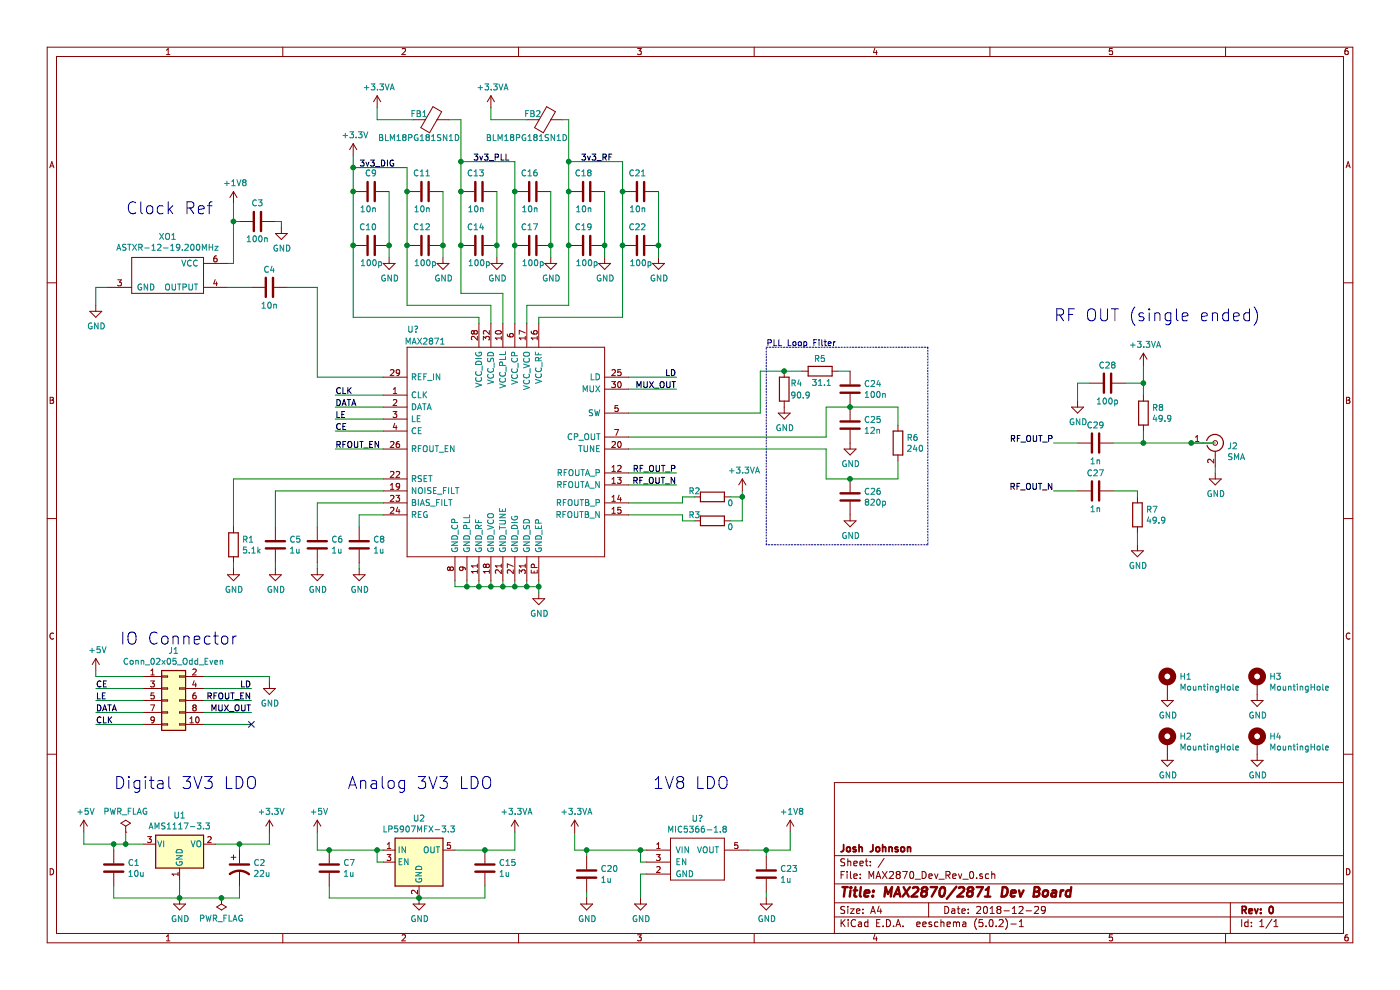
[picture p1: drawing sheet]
EESchema Schematic File Version 4
LIBS:MAX2870_Dev_Rev_0-cache
EELAYER 26 0
EELAYER END
$Descr A4 11693 8268
encoding utf-8
Sheet 1 1
Title "MAX2870/2871 Dev Board"
Date "2018-12-29"
Rev "0"
Comp "Josh Johnson"
Comment1 ""
Comment2 ""
Comment3 ""
Comment4 ""
$EndDescr
$Comp
L Device:C C1
U 1 1
P 950 7250
F 0 "C1" H 1065 7296 50  0000 L CNN
F 1 "10u" H 1065 7205 50  0000 L CNN
F 2 "Capacitor_SMD:C_0805_2012Metric" H 988 7100 50  0001 C CNN
F 3 "~" H 950 7250 50  0001 C CNN
	1    950  7250
	1    0    0    -1  
$EndComp
$Comp
L Device:CP1 C2
U 1 1
P 2000 7250
F 0 "C2" H 2115 7296 50  0000 L CNN
F 1 "22u" H 2115 7205 50  0000 L CNN
F 2 "Capacitor_Tantalum_SMD:CP_EIA-3216-18_Kemet-A" H 2000 7250 50  0001 C CNN
F 3 "~" H 2000 7250 50  0001 C CNN
	1    2000 7250
	1    0    0    -1  
$EndComp
Wire Wire Line
	950  7400 950  7500
Wire Wire Line
	950  7500 1500 7500
Wire Wire Line
	2000 7500 2000 7400
Wire Wire Line
	1500 7350 1500 7500
Connection ~ 1500 7500
Wire Wire Line
	1500 7500 1850 7500
$Comp
L power:GND #PWR0101
U 1 1
P 1500 7500
F 0 "#PWR0101" H 1500 7250 50  0001 C CNN
F 1 "GND" H 1505 7327 50  0000 C CNN
F 2 "" H 1500 7500 50  0001 C CNN
F 3 "" H 1500 7500 50  0001 C CNN
	1    1500 7500
	1    0    0    -1  
$EndComp
Wire Wire Line
	1200 7050 1050 7050
Wire Wire Line
	950  7050 950  7100
Wire Wire Line
	950  7050 700  7050
Wire Wire Line
	700  7050 700  6950
Connection ~ 950  7050
Wire Wire Line
	1800 7050 2000 7050
Wire Wire Line
	2000 7050 2000 7100
Wire Wire Line
	2000 7050 2250 7050
Wire Wire Line
	2250 7050 2250 6950
Connection ~ 2000 7050
$Comp
L power:+5V #PWR0102
U 1 1
P 700 6950
F 0 "#PWR0102" H 700 6800 50  0001 C CNN
F 1 "+5V" H 715 7123 50  0000 C CNN
F 2 "" H 700 6950 50  0001 C CNN
F 3 "" H 700 6950 50  0001 C CNN
	1    700  6950
	1    0    0    -1  
$EndComp
$Comp
L power:PWR_FLAG #FLG0101
U 1 1
P 1050 6950
F 0 "#FLG0101" H 1050 7025 50  0001 C CNN
F 1 "PWR_FLAG" H 1050 7124 50  0000 C CNN
F 2 "" H 1050 6950 50  0001 C CNN
F 3 "~" H 1050 6950 50  0001 C CNN
	1    1050 6950
	1    0    0    -1  
$EndComp
Wire Wire Line
	1050 6950 1050 7050
Connection ~ 1050 7050
Wire Wire Line
	1050 7050 950  7050
$Comp
L power:+3.3V #PWR0103
U 1 1
P 2250 6950
F 0 "#PWR0103" H 2250 6800 50  0001 C CNN
F 1 "+3.3V" H 2265 7123 50  0000 C CNN
F 2 "" H 2250 6950 50  0001 C CNN
F 3 "" H 2250 6950 50  0001 C CNN
	1    2250 6950
	1    0    0    -1  
$EndComp
$Comp
L power:+5V #PWR0104
U 1 1
P 2650 6950
F 0 "#PWR0104" H 2650 6800 50  0001 C CNN
F 1 "+5V" H 2665 7123 50  0000 C CNN
F 2 "" H 2650 6950 50  0001 C CNN
F 3 "" H 2650 6950 50  0001 C CNN
	1    2650 6950
	1    0    0    -1  
$EndComp
Text Label 2800 3300 0    50   ~ 0
CLK
Text Label 2800 3400 0    50   ~ 0
DATA
Text Label 2800 3500 0    50   ~ 0
LE
Text Label 2800 3600 0    50   ~ 0
CE
Text Label 2800 3750 0    50   ~ 0
RFOUT_EN
Wire Wire Line
	2800 3600 3200 3600
Wire Wire Line
	2800 3750 3200 3750
Wire Wire Line
	4000 2650 4000 2700
$Comp
L Device:C C11
U 1 1
P 3550 1600
F 0 "C11" V 3700 1550 50  0000 L CNN
F 1 "10n" V 3400 1550 50  0000 L CNN
F 2 "Capacitor_SMD:C_0402_1005Metric" H 3588 1450 50  0001 C CNN
F 3 "~" H 3550 1600 50  0001 C CNN
	1    3550 1600
	0    -1   -1   0   
$EndComp
$Comp
L power:GND #PWR0108
U 1 1
P 3700 2150
F 0 "#PWR0108" H 3700 1900 50  0001 C CNN
F 1 "GND" H 3705 1977 50  0000 C CNN
F 2 "" H 3700 2150 50  0001 C CNN
F 3 "" H 3700 2150 50  0001 C CNN
	1    3700 2150
	1    0    0    -1  
$EndComp
Wire Wire Line
	3700 2050 3700 2150
Wire Wire Line
	3700 1600 3700 2050
Connection ~ 3700 2050
Wire Wire Line
	3400 1600 3400 2050
Connection ~ 3400 2050
$Comp
L Device:C C12
U 1 1
P 3550 2050
F 0 "C12" V 3700 2000 50  0000 L CNN
F 1 "100p" V 3400 1950 50  0000 L CNN
F 2 "Capacitor_SMD:C_0402_1005Metric" H 3588 1900 50  0001 C CNN
F 3 "~" H 3550 2050 50  0001 C CNN
	1    3550 2050
	0    -1   -1   0   
$EndComp
$Comp
L Device:C C13
U 1 1
P 4000 1600
F 0 "C13" V 4150 1550 50  0000 L CNN
F 1 "10n" V 3850 1550 50  0000 L CNN
F 2 "Capacitor_SMD:C_0402_1005Metric" H 4038 1450 50  0001 C CNN
F 3 "~" H 4000 1600 50  0001 C CNN
	1    4000 1600
	0    -1   -1   0   
$EndComp
Connection ~ 3850 1600
$Comp
L power:GND #PWR0109
U 1 1
P 4150 2150
F 0 "#PWR0109" H 4150 1900 50  0001 C CNN
F 1 "GND" H 4155 1977 50  0000 C CNN
F 2 "" H 4150 2150 50  0001 C CNN
F 3 "" H 4150 2150 50  0001 C CNN
	1    4150 2150
	1    0    0    -1  
$EndComp
Wire Wire Line
	4150 2050 4150 2150
Wire Wire Line
	4150 1600 4150 2050
Connection ~ 4150 2050
Wire Wire Line
	3850 2050 3850 2450
Wire Wire Line
	3850 1600 3850 2050
Connection ~ 3850 2050
$Comp
L Device:C C14
U 1 1
P 4000 2050
F 0 "C14" V 4150 2000 50  0000 L CNN
F 1 "100p" V 3850 1950 50  0000 L CNN
F 2 "Capacitor_SMD:C_0402_1005Metric" H 4038 1900 50  0001 C CNN
F 3 "~" H 4000 2050 50  0001 C CNN
	1    4000 2050
	0    -1   -1   0   
$EndComp
$Comp
L Device:C C16
U 1 1
P 4450 1600
F 0 "C16" V 4600 1550 50  0000 L CNN
F 1 "10n" V 4300 1550 50  0000 L CNN
F 2 "Capacitor_SMD:C_0402_1005Metric" H 4488 1450 50  0001 C CNN
F 3 "~" H 4450 1600 50  0001 C CNN
	1    4450 1600
	0    -1   -1   0   
$EndComp
Connection ~ 4300 1600
$Comp
L power:GND #PWR0110
U 1 1
P 4600 2150
F 0 "#PWR0110" H 4600 1900 50  0001 C CNN
F 1 "GND" H 4605 1977 50  0000 C CNN
F 2 "" H 4600 2150 50  0001 C CNN
F 3 "" H 4600 2150 50  0001 C CNN
	1    4600 2150
	1    0    0    -1  
$EndComp
Wire Wire Line
	4600 2050 4600 2150
Wire Wire Line
	4600 1600 4600 2050
Connection ~ 4600 2050
Wire Wire Line
	4300 1600 4300 2050
Connection ~ 4300 2050
$Comp
L Device:C C17
U 1 1
P 4450 2050
F 0 "C17" V 4600 2000 50  0000 L CNN
F 1 "100p" V 4300 1950 50  0000 L CNN
F 2 "Capacitor_SMD:C_0402_1005Metric" H 4488 1900 50  0001 C CNN
F 3 "~" H 4450 2050 50  0001 C CNN
	1    4450 2050
	0    -1   -1   0   
$EndComp
Wire Wire Line
	4100 2550 4100 2700
Wire Wire Line
	3400 2050 3400 2550
Wire Wire Line
	4200 2450 4200 2700
Wire Wire Line
	4300 2050 4300 2700
Wire Wire Line
	3400 2550 4100 2550
Wire Wire Line
	3850 2450 4200 2450
$Comp
L Device:C C9
U 1 1
P 3100 1600
F 0 "C9" V 3250 1550 50  0000 L CNN
F 1 "10n" V 2950 1550 50  0000 L CNN
F 2 "Capacitor_SMD:C_0402_1005Metric" H 3138 1450 50  0001 C CNN
F 3 "~" H 3100 1600 50  0001 C CNN
	1    3100 1600
	0    -1   -1   0   
$EndComp
Connection ~ 2950 1600
$Comp
L power:GND #PWR0111
U 1 1
P 3250 2150
F 0 "#PWR0111" H 3250 1900 50  0001 C CNN
F 1 "GND" H 3255 1977 50  0000 C CNN
F 2 "" H 3250 2150 50  0001 C CNN
F 3 "" H 3250 2150 50  0001 C CNN
	1    3250 2150
	1    0    0    -1  
$EndComp
Wire Wire Line
	3250 2050 3250 2150
Wire Wire Line
	3250 1600 3250 2050
Connection ~ 3250 2050
Wire Wire Line
	2950 1600 2950 2050
Connection ~ 2950 2050
$Comp
L Device:C C10
U 1 1
P 3100 2050
F 0 "C10" V 3250 2000 50  0000 L CNN
F 1 "100p" V 2950 1950 50  0000 L CNN
F 2 "Capacitor_SMD:C_0402_1005Metric" H 3138 1900 50  0001 C CNN
F 3 "~" H 3100 2050 50  0001 C CNN
	1    3100 2050
	0    -1   -1   0   
$EndComp
$Comp
L Device:C C18
U 1 1
P 4900 1600
F 0 "C18" V 5050 1550 50  0000 L CNN
F 1 "10n" V 4750 1550 50  0000 L CNN
F 2 "Capacitor_SMD:C_0402_1005Metric" H 4938 1450 50  0001 C CNN
F 3 "~" H 4900 1600 50  0001 C CNN
	1    4900 1600
	0    -1   -1   0   
$EndComp
Connection ~ 4750 1600
Wire Wire Line
	5050 1600 5050 2050
Wire Wire Line
	4750 1600 4750 2050
Connection ~ 4750 2050
$Comp
L Device:C C19
U 1 1
P 4900 2050
F 0 "C19" V 5050 2000 50  0000 L CNN
F 1 "100p" V 4750 1950 50  0000 L CNN
F 2 "Capacitor_SMD:C_0402_1005Metric" H 4938 1900 50  0001 C CNN
F 3 "~" H 4900 2050 50  0001 C CNN
	1    4900 2050
	0    -1   -1   0   
$EndComp
Wire Wire Line
	4750 2050 4750 2550
$Comp
L Device:C C21
U 1 1
P 5350 1600
F 0 "C21" V 5500 1550 50  0000 L CNN
F 1 "10n" V 5200 1550 50  0000 L CNN
F 2 "Capacitor_SMD:C_0402_1005Metric" H 5388 1450 50  0001 C CNN
F 3 "~" H 5350 1600 50  0001 C CNN
	1    5350 1600
	0    -1   -1   0   
$EndComp
Connection ~ 5200 1600
$Comp
L power:GND #PWR0113
U 1 1
P 5500 2150
F 0 "#PWR0113" H 5500 1900 50  0001 C CNN
F 1 "GND" H 5505 1977 50  0000 C CNN
F 2 "" H 5500 2150 50  0001 C CNN
F 3 "" H 5500 2150 50  0001 C CNN
	1    5500 2150
	1    0    0    -1  
$EndComp
Wire Wire Line
	5500 2050 5500 2150
Wire Wire Line
	5500 1600 5500 2050
Connection ~ 5500 2050
Wire Wire Line
	5200 1600 5200 2050
Connection ~ 5200 2050
$Comp
L Device:C C22
U 1 1
P 5350 2050
F 0 "C22" V 5500 2000 50  0000 L CNN
F 1 "100p" V 5200 1950 50  0000 L CNN
F 2 "Capacitor_SMD:C_0402_1005Metric" H 5388 1900 50  0001 C CNN
F 3 "~" H 5350 2050 50  0001 C CNN
	1    5350 2050
	0    -1   -1   0   
$EndComp
Wire Wire Line
	2950 2650 4000 2650
Wire Wire Line
	4750 2550 4400 2550
Wire Wire Line
	4400 2550 4400 2700
Wire Wire Line
	5200 2650 4500 2650
Wire Wire Line
	4500 2650 4500 2700
Wire Wire Line
	5200 2050 5200 2650
$Comp
L power:+3.3V #PWR0114
U 1 1
P 2950 1300
F 0 "#PWR0114" H 2950 1150 50  0001 C CNN
F 1 "+3.3V" H 2965 1473 50  0000 C CNN
F 2 "" H 2950 1300 50  0001 C CNN
F 3 "" H 2950 1300 50  0001 C CNN
	1    2950 1300
	1    0    0    -1  
$EndComp
$Comp
L power:GND #PWR0115
U 1 1
P 4500 4950
F 0 "#PWR0115" H 4500 4700 50  0001 C CNN
F 1 "GND" H 4505 4777 50  0000 C CNN
F 2 "" H 4500 4950 50  0001 C CNN
F 3 "" H 4500 4950 50  0001 C CNN
	1    4500 4950
	1    0    0    -1  
$EndComp
Wire Wire Line
	4500 4900 4500 4950
Wire Wire Line
	3800 4850 3800 4900
Wire Wire Line
	3800 4900 3900 4900
Wire Wire Line
	4500 4850 4500 4900
Connection ~ 4500 4900
Wire Wire Line
	4400 4850 4400 4900
Connection ~ 4400 4900
Wire Wire Line
	4400 4900 4500 4900
Wire Wire Line
	4300 4850 4300 4900
Connection ~ 4300 4900
Wire Wire Line
	4300 4900 4400 4900
Wire Wire Line
	4200 4850 4200 4900
Connection ~ 4200 4900
Wire Wire Line
	4200 4900 4300 4900
Wire Wire Line
	4100 4850 4100 4900
Connection ~ 4100 4900
Wire Wire Line
	4100 4900 4200 4900
Wire Wire Line
	4000 4850 4000 4900
Connection ~ 4000 4900
Wire Wire Line
	4000 4900 4100 4900
Wire Wire Line
	3900 4850 3900 4900
Connection ~ 3900 4900
Wire Wire Line
	3900 4900 4000 4900
Wire Wire Line
	3200 4300 3000 4300
Wire Wire Line
	3000 4300 3000 4400
Wire Wire Line
	3200 4200 2650 4200
Wire Wire Line
	2650 4200 2650 4400
$Comp
L Device:C C5
U 1 1
P 2300 4550
F 0 "C5" H 2415 4596 50  0000 L CNN
F 1 "1u" H 2415 4505 50  0000 L CNN
F 2 "Capacitor_SMD:C_0402_1005Metric" H 2338 4400 50  0001 C CNN
F 3 "~" H 2300 4550 50  0001 C CNN
	1    2300 4550
	1    0    0    -1  
$EndComp
Wire Wire Line
	3200 4100 2300 4100
Wire Wire Line
	2300 4100 2300 4400
Wire Wire Line
	3200 4000 1950 4000
Wire Wire Line
	1950 4000 1950 4400
$Comp
L Device:R R1
U 1 1
P 1950 4550
F 0 "R1" H 2020 4596 50  0000 L CNN
F 1 "5.1k" H 2020 4505 50  0000 L CNN
F 2 "Resistor_SMD:R_0402_1005Metric" V 1880 4550 50  0001 C CNN
F 3 "~" H 1950 4550 50  0001 C CNN
	1    1950 4550
	1    0    0    -1  
$EndComp
Wire Wire Line
	3000 4700 3000 4750
Wire Wire Line
	2650 4700 2650 4750
Wire Wire Line
	2300 4700 2300 4750
Wire Wire Line
	1950 4700 1950 4750
$Comp
L power:GND #PWR0116
U 1 1
P 1950 4750
F 0 "#PWR0116" H 1950 4500 50  0001 C CNN
F 1 "GND" H 1955 4577 50  0000 C CNN
F 2 "" H 1950 4750 50  0001 C CNN
F 3 "" H 1950 4750 50  0001 C CNN
	1    1950 4750
	1    0    0    -1  
$EndComp
$Comp
L power:GND #PWR0117
U 1 1
P 2300 4750
F 0 "#PWR0117" H 2300 4500 50  0001 C CNN
F 1 "GND" H 2305 4577 50  0000 C CNN
F 2 "" H 2300 4750 50  0001 C CNN
F 3 "" H 2300 4750 50  0001 C CNN
	1    2300 4750
	1    0    0    -1  
$EndComp
$Comp
L power:GND #PWR0118
U 1 1
P 2650 4750
F 0 "#PWR0118" H 2650 4500 50  0001 C CNN
F 1 "GND" H 2655 4577 50  0000 C CNN
F 2 "" H 2650 4750 50  0001 C CNN
F 3 "" H 2650 4750 50  0001 C CNN
	1    2650 4750
	1    0    0    -1  
$EndComp
$Comp
L power:GND #PWR0119
U 1 1
P 3000 4750
F 0 "#PWR0119" H 3000 4500 50  0001 C CNN
F 1 "GND" H 3005 4577 50  0000 C CNN
F 2 "" H 3000 4750 50  0001 C CNN
F 3 "" H 3000 4750 50  0001 C CNN
	1    3000 4750
	1    0    0    -1  
$EndComp
Wire Wire Line
	5250 3150 5650 3150
Wire Wire Line
	5250 3250 5650 3250
Text Label 5650 3150 2    50   ~ 0
LD
Text Label 5650 3250 2    50   ~ 0
MUX_OUT
$Comp
L Device:R R5
U 1 1
P 6850 3100
F 0 "R5" V 6950 3050 50  0000 L CNN
F 1 "31.1" V 6750 3000 50  0000 L CNN
F 2 "Resistor_SMD:R_0402_1005Metric" V 6780 3100 50  0001 C CNN
F 3 "~" H 6850 3100 50  0001 C CNN
	1    6850 3100
	0    -1   -1   0   
$EndComp
$Comp
L Device:R R4
U 1 1
P 6550 3250
F 0 "R4" H 6600 3300 50  0000 L CNN
F 1 "90.9" H 6600 3200 50  0000 L CNN
F 2 "Resistor_SMD:R_0402_1005Metric" V 6480 3250 50  0001 C CNN
F 3 "~" H 6550 3250 50  0001 C CNN
	1    6550 3250
	1    0    0    -1  
$EndComp
Wire Wire Line
	7000 3100 7100 3100
$Comp
L power:GND #PWR0120
U 1 1
P 6550 3400
F 0 "#PWR0120" H 6550 3150 50  0001 C CNN
F 1 "GND" H 6555 3227 50  0000 C CNN
F 2 "" H 6550 3400 50  0001 C CNN
F 3 "" H 6550 3400 50  0001 C CNN
	1    6550 3400
	1    0    0    -1  
$EndComp
$Comp
L Device:C C24
U 1 1
P 7100 3250
F 0 "C24" H 7215 3296 50  0000 L CNN
F 1 "100n" H 7215 3205 50  0000 L CNN
F 2 "Capacitor_SMD:C_0402_1005Metric" H 7138 3100 50  0001 C CNN
F 3 "~" H 7100 3250 50  0001 C CNN
	1    7100 3250
	1    0    0    -1  
$EndComp
$Comp
L Device:C C25
U 1 1
P 7100 3550
F 0 "C25" H 7215 3596 50  0000 L CNN
F 1 "12n" H 7215 3505 50  0000 L CNN
F 2 "Capacitor_SMD:C_0402_1005Metric" H 7138 3400 50  0001 C CNN
F 3 "~" H 7100 3550 50  0001 C CNN
	1    7100 3550
	1    0    0    -1  
$EndComp
$Comp
L power:GND #PWR0121
U 1 1
P 7100 3700
F 0 "#PWR0121" H 7100 3450 50  0001 C CNN
F 1 "GND" H 7105 3527 50  0000 C CNN
F 2 "" H 7100 3700 50  0001 C CNN
F 3 "" H 7100 3700 50  0001 C CNN
	1    7100 3700
	1    0    0    -1  
$EndComp
$Comp
L Device:C C26
U 1 1
P 7100 4150
F 0 "C26" H 7215 4196 50  0000 L CNN
F 1 "820p" H 7215 4105 50  0000 L CNN
F 2 "Capacitor_SMD:C_0402_1005Metric" H 7138 4000 50  0001 C CNN
F 3 "~" H 7100 4150 50  0001 C CNN
	1    7100 4150
	1    0    0    -1  
$EndComp
$Comp
L power:GND #PWR0122
U 1 1
P 7100 4300
F 0 "#PWR0122" H 7100 4050 50  0001 C CNN
F 1 "GND" H 7105 4127 50  0000 C CNN
F 2 "" H 7100 4300 50  0001 C CNN
F 3 "" H 7100 4300 50  0001 C CNN
	1    7100 4300
	1    0    0    -1  
$EndComp
Wire Wire Line
	6900 3400 7100 3400
Connection ~ 7100 3400
$Comp
L Device:R R6
U 1 1
P 7500 3700
F 0 "R6" H 7570 3746 50  0000 L CNN
F 1 "240" H 7570 3655 50  0000 L CNN
F 2 "Resistor_SMD:R_0402_1005Metric" V 7430 3700 50  0001 C CNN
F 3 "~" H 7500 3700 50  0001 C CNN
	1    7500 3700
	1    0    0    -1  
$EndComp
Wire Wire Line
	7500 3400 7500 3550
Wire Wire Line
	6900 4000 7100 4000
Wire Wire Line
	7100 3400 7500 3400
Connection ~ 7100 4000
Wire Wire Line
	6900 3650 6900 3400
Wire Wire Line
	6900 4000 6900 3750
Wire Wire Line
	7100 4000 7500 4000
Wire Wire Line
	7500 4000 7500 3850
Wire Wire Line
	6700 3100 6550 3100
Wire Wire Line
	6550 3100 6350 3100
Wire Wire Line
	6350 3100 6350 3450
Connection ~ 6550 3100
Wire Notes Line
	6400 2900 7750 2900
Wire Notes Line
	7750 2900 7750 4550
Wire Notes Line
	7750 4550 6400 4550
Wire Notes Line
	6400 4550 6400 2900
Text Notes 6400 2900 0    50   ~ 0
PLL Loop Filter\n
Wire Wire Line
	2650 3150 3200 3150
Wire Wire Line
	2650 2400 2650 3150
$Comp
L Device:R R2
U 1 1
P 5950 4150
F 0 "R2" V 5900 4000 50  0000 C CNN
F 1 "0" V 6000 4300 50  0000 C CNN
F 2 "Resistor_SMD:R_0402_1005Metric" V 5880 4150 50  0001 C CNN
F 3 "~" H 5950 4150 50  0001 C CNN
	1    5950 4150
	0    1    1    0   
$EndComp
$Comp
L Device:R R3
U 1 1
P 5950 4350
F 0 "R3" V 5900 4200 50  0000 C CNN
F 1 "0" V 6000 4500 50  0000 C CNN
F 2 "Resistor_SMD:R_0402_1005Metric" V 5880 4350 50  0001 C CNN
F 3 "~" H 5950 4350 50  0001 C CNN
	1    5950 4350
	0    1    1    0   
$EndComp
Wire Wire Line
	6200 4350 6200 4150
Wire Wire Line
	6200 4150 6100 4150
Connection ~ 6200 4150
Wire Wire Line
	6200 4150 6200 4100
Wire Wire Line
	5700 4350 5800 4350
Wire Wire Line
	5250 3950 5650 3950
Wire Wire Line
	5250 4050 5650 4050
Text Label 5650 4050 2    50   ~ 0
RF_OUT_N
Text Label 5650 3950 2    50   ~ 0
RF_OUT_P
$Comp
L Device:Ferrite_Bead FB1
U 1 1
P 3600 1000
F 0 "FB1" V 3550 900 50  0000 C CNN
F 1 "BLM18PG181SN1D" V 3750 900 50  0000 C CNN
F 2 "VNA_Footprints:BEADC1608X95N" V 3530 1000 50  0001 C CNN
F 3 "~" H 3600 1000 50  0001 C CNN
	1    3600 1000
	0    1    1    0   
$EndComp
Wire Wire Line
	4300 1350 4300 1600
Wire Wire Line
	3850 1350 3850 1600
Wire Wire Line
	3850 1350 4300 1350
$Comp
L Device:Ferrite_Bead FB2
U 1 1
P 4550 1000
F 0 "FB2" V 4500 900 50  0000 C CNN
F 1 "BLM18PG181SN1D" V 4700 850 50  0000 C CNN
F 2 "VNA_Footprints:BEADC1608X95N" V 4480 1000 50  0001 C CNN
F 3 "~" H 4550 1000 50  0001 C CNN
	1    4550 1000
	0    1    1    0   
$EndComp
Wire Wire Line
	4700 1000 4750 1000
Wire Wire Line
	4750 1350 5200 1350
Wire Wire Line
	5200 1350 5200 1600
Wire Wire Line
	4750 1350 4750 1600
Wire Wire Line
	4750 1000 4750 1350
Connection ~ 4750 1350
Text Label 8800 4100 2    50   ~ 0
RF_OUT_N
Text Label 8800 3700 2    50   ~ 0
RF_OUT_P
Wire Wire Line
	5250 3450 6350 3450
Wire Wire Line
	5250 3650 6900 3650
Wire Wire Line
	5250 3750 6900 3750
$Comp
L Device:C C27
U 1 1
P 9150 4100
F 0 "C27" V 9000 4100 50  0000 C CNN
F 1 "1n" V 9300 4100 50  0000 C CNN
F 2 "Capacitor_SMD:C_0402_1005Metric" H 9188 3950 50  0001 C CNN
F 3 "~" H 9150 4100 50  0001 C CNN
	1    9150 4100
	0    1    1    0   
$EndComp
$Comp
L Device:R R7
U 1 1
P 9500 4300
F 0 "R7" H 9570 4346 50  0000 L CNN
F 1 "49.9" H 9570 4255 50  0000 L CNN
F 2 "Resistor_SMD:R_0402_1005Metric" V 9430 4300 50  0001 C CNN
F 3 "~" H 9500 4300 50  0001 C CNN
	1    9500 4300
	1    0    0    -1  
$EndComp
$Comp
L power:GND #PWR0123
U 1 1
P 9500 4550
F 0 "#PWR0123" H 9500 4300 50  0001 C CNN
F 1 "GND" H 9505 4377 50  0000 C CNN
F 2 "" H 9500 4550 50  0001 C CNN
F 3 "" H 9500 4550 50  0001 C CNN
	1    9500 4550
	1    0    0    -1  
$EndComp
Wire Wire Line
	8800 4100 9000 4100
Wire Wire Line
	9300 4100 9500 4100
Wire Wire Line
	9500 4100 9500 4150
Wire Wire Line
	9500 4450 9500 4550
$Comp
L Device:R R8
U 1 1
P 9550 3450
F 0 "R8" H 9620 3496 50  0000 L CNN
F 1 "49.9" H 9620 3405 50  0000 L CNN
F 2 "Resistor_SMD:R_0402_1005Metric" V 9480 3450 50  0001 C CNN
F 3 "~" H 9550 3450 50  0001 C CNN
	1    9550 3450
	1    0    0    -1  
$EndComp
$Comp
L Device:C C28
U 1 1
P 9250 3200
F 0 "C28" V 9100 3200 50  0000 C CNN
F 1 "100p" V 9400 3200 50  0000 C CNN
F 2 "Capacitor_SMD:C_0402_1005Metric" H 9288 3050 50  0001 C CNN
F 3 "~" H 9250 3200 50  0001 C CNN
	1    9250 3200
	0    1    1    0   
$EndComp
Wire Wire Line
	9400 3200 9550 3200
Wire Wire Line
	9550 3600 9550 3700
Wire Wire Line
	9100 3200 9000 3200
Wire Wire Line
	9000 3200 9000 3350
$Comp
L power:GND #PWR0124
U 1 1
P 9000 3350
F 0 "#PWR0124" H 9000 3100 50  0001 C CNN
F 1 "GND" H 9005 3177 50  0000 C CNN
F 2 "" H 9000 3350 50  0001 C CNN
F 3 "" H 9000 3350 50  0001 C CNN
	1    9000 3350
	1    0    0    -1  
$EndComp
$Comp
L Connector:Conn_Coaxial J2
U 1 1
P 10150 3700
F 0 "J2" H 10249 3676 50  0000 L CNN
F 1 "SMA" H 10249 3585 50  0000 L CNN
F 2 "VNA_Footprints:SMA_EDGE_MOUNT" H 10150 3700 50  0001 C CNN
F 3 " ~" H 10150 3700 50  0001 C CNN
	1    10150 3700
	1    0    0    -1  
$EndComp
Connection ~ 9950 3700
Wire Wire Line
	9950 3700 10150 3700
$Comp
L power:GND #PWR0125
U 1 1
P 10150 3950
F 0 "#PWR0125" H 10150 3700 50  0001 C CNN
F 1 "GND" H 10155 3777 50  0000 C CNN
F 2 "" H 10150 3950 50  0001 C CNN
F 3 "" H 10150 3950 50  0001 C CNN
	1    10150 3950
	1    0    0    -1  
$EndComp
Wire Wire Line
	10150 3900 10150 3950
Connection ~ 9550 3200
Wire Wire Line
	9550 3200 9550 3300
Wire Wire Line
	9550 3050 9550 3200
$Comp
L Regulator_Linear:LP5907MFX-1.8 U2
U 1 1
P 3500 7200
F 0 "U2" H 3500 7567 50  0000 C CNN
F 1 "LP5907MFX-3.3" H 3500 7476 50  0000 C CNN
F 2 "Package_TO_SOT_SMD:SOT-23-5" H 3500 7550 50  0001 C CNN
F 3 "http://www.ti.com/lit/ds/symlink/lp5907.pdf" H 3500 7700 50  0001 C CNN
	1    3500 7200
	1    0    0    -1  
$EndComp
$Comp
L Device:C C7
U 1 1
P 2750 7250
F 0 "C7" H 2865 7296 50  0000 L CNN
F 1 "1u" H 2865 7205 50  0000 L CNN
F 2 "Capacitor_SMD:C_0402_1005Metric" H 2788 7100 50  0001 C CNN
F 3 "~" H 2750 7250 50  0001 C CNN
	1    2750 7250
	1    0    0    -1  
$EndComp
Wire Wire Line
	3200 7100 3150 7100
Wire Wire Line
	2650 7100 2650 6950
Connection ~ 2750 7100
Wire Wire Line
	2750 7100 2650 7100
Wire Wire Line
	4300 7100 4300 6950
$Comp
L Device:C C15
U 1 1
P 4050 7250
F 0 "C15" H 4165 7296 50  0000 L CNN
F 1 "1u" H 4165 7205 50  0000 L CNN
F 2 "Capacitor_SMD:C_0402_1005Metric" H 4088 7100 50  0001 C CNN
F 3 "~" H 4050 7250 50  0001 C CNN
	1    4050 7250
	1    0    0    -1  
$EndComp
Connection ~ 4050 7100
Wire Wire Line
	4050 7100 4300 7100
Wire Wire Line
	3200 7200 3150 7200
Wire Wire Line
	3150 7200 3150 7100
Connection ~ 3150 7100
Wire Wire Line
	2750 7400 2750 7500
Wire Wire Line
	4050 7500 4050 7400
Connection ~ 3500 7500
Wire Wire Line
	3500 7500 4050 7500
$Comp
L power:GND #PWR0126
U 1 1
P 3500 7500
F 0 "#PWR0126" H 3500 7250 50  0001 C CNN
F 1 "GND" H 3505 7327 50  0000 C CNN
F 2 "" H 3500 7500 50  0001 C CNN
F 3 "" H 3500 7500 50  0001 C CNN
	1    3500 7500
	1    0    0    -1  
$EndComp
Wire Wire Line
	2750 7500 3500 7500
$Comp
L power:+3.3VA #PWR0127
U 1 1
P 4300 6950
F 0 "#PWR0127" H 4300 6800 50  0001 C CNN
F 1 "+3.3VA" H 4315 7123 50  0000 C CNN
F 2 "" H 4300 6950 50  0001 C CNN
F 3 "" H 4300 6950 50  0001 C CNN
	1    4300 6950
	1    0    0    -1  
$EndComp
$Comp
L power:+3.3VA #PWR0128
U 1 1
P 3150 900
F 0 "#PWR0128" H 3150 750 50  0001 C CNN
F 1 "+3.3VA" H 3165 1073 50  0000 C CNN
F 2 "" H 3150 900 50  0001 C CNN
F 3 "" H 3150 900 50  0001 C CNN
	1    3150 900 
	1    0    0    -1  
$EndComp
Wire Wire Line
	3150 1000 3150 900 
Wire Wire Line
	3150 1000 3450 1000
Wire Wire Line
	4100 1000 4100 900 
Wire Wire Line
	4100 1000 4400 1000
$Comp
L power:+3.3VA #PWR0129
U 1 1
P 4100 900
F 0 "#PWR0129" H 4100 750 50  0001 C CNN
F 1 "+3.3VA" H 4115 1073 50  0000 C CNN
F 2 "" H 4100 900 50  0001 C CNN
F 3 "" H 4100 900 50  0001 C CNN
	1    4100 900 
	1    0    0    -1  
$EndComp
$Comp
L power:+3.3VA #PWR0130
U 1 1
P 9550 3050
F 0 "#PWR0130" H 9550 2900 50  0001 C CNN
F 1 "+3.3VA" H 9565 3223 50  0000 C CNN
F 2 "" H 9550 3050 50  0001 C CNN
F 3 "" H 9550 3050 50  0001 C CNN
	1    9550 3050
	1    0    0    -1  
$EndComp
$Comp
L power:+5V #PWR02
U 1 1
P 800 5600
F 0 "#PWR02" H 800 5450 50  0001 C CNN
F 1 "+5V" H 815 5773 50  0000 C CNN
F 2 "" H 800 5600 50  0001 C CNN
F 3 "" H 800 5600 50  0001 C CNN
	1    800  5600
	1    0    0    -1  
$EndComp
Wire Wire Line
	800  5600 800  5650
Text Label 800  6050 0    50   ~ 0
CLK
Text Label 800  5950 0    50   ~ 0
DATA
Text Label 800  5850 0    50   ~ 0
LE
Text Label 800  5750 0    50   ~ 0
CE
Text Label 2100 5850 2    50   ~ 0
RFOUT_EN
Text Label 2100 5950 2    50   ~ 0
MUX_OUT
Text Label 2100 5750 2    50   ~ 0
LD
Wire Wire Line
	1700 5750 2100 5750
Wire Wire Line
	1700 5850 2100 5850
Wire Wire Line
	1700 5950 2100 5950
Wire Wire Line
	1700 6050 2100 6050
Wire Wire Line
	800  5650 1200 5650
Wire Wire Line
	800  5750 1200 5750
Wire Wire Line
	800  5850 1200 5850
Wire Wire Line
	800  5950 1200 5950
Wire Wire Line
	800  6050 1200 6050
NoConn ~ 2100 6050
Wire Wire Line
	2250 5650 2250 5700
Wire Wire Line
	1700 5650 2250 5650
$Comp
L power:GND #PWR04
U 1 1
P 2250 5700
F 0 "#PWR04" H 2250 5450 50  0001 C CNN
F 1 "GND" H 2255 5527 50  0000 C CNN
F 2 "" H 2250 5700 50  0001 C CNN
F 3 "" H 2250 5700 50  0001 C CNN
	1    2250 5700
	1    0    0    -1  
$EndComp
Wire Wire Line
	5700 4350 5700 4300
Wire Wire Line
	5700 4300 5250 4300
Wire Wire Line
	5700 4200 5700 4150
Wire Wire Line
	5700 4150 5800 4150
$Comp
L power:+3.3VA #PWR09
U 1 1
P 6200 4100
F 0 "#PWR09" H 6200 3950 50  0001 C CNN
F 1 "+3.3VA" H 6215 4273 50  0000 C CNN
F 2 "" H 6200 4100 50  0001 C CNN
F 3 "" H 6200 4100 50  0001 C CNN
	1    6200 4100
	1    0    0    -1  
$EndComp
Wire Wire Line
	5250 4200 5700 4200
Text Notes 950  6600 0    100  ~ 0
Digital 3V3 LDO\n
Text Notes 2900 6600 0    100  ~ 0
Analog 3V3 LDO\n
Text Notes 1000 5550 0    100  ~ 0
IO Connector\n\n
Wire Wire Line
	2950 2050 2950 2650
Text Notes 8800 2850 0    100  ~ 0
RF OUT (single ended)\n\n
Wire Wire Line
	3850 1000 3850 1350
Connection ~ 3850 1350
Wire Wire Line
	3400 1600 3400 1400
Wire Wire Line
	3400 1400 2950 1400
Connection ~ 3400 1600
Wire Wire Line
	3850 1000 3750 1000
Wire Wire Line
	2950 1400 2950 1600
Wire Wire Line
	2950 1300 2950 1400
Connection ~ 2950 1400
Wire Wire Line
	6100 4350 6200 4350
$Comp
L Device:C C4
U 1 1
P 2250 2400
F 0 "C4" V 2100 2400 50  0000 C CNN
F 1 "10n" V 2400 2400 50  0000 C CNN
F 2 "Capacitor_SMD:C_0402_1005Metric" H 2288 2250 50  0001 C CNN
F 3 "~" H 2250 2400 50  0001 C CNN
	1    2250 2400
	0    1    1    0   
$EndComp
Wire Wire Line
	2400 2400 2650 2400
Wire Wire Line
	900  2400 800  2400
Wire Wire Line
	800  2400 800  2550
$Comp
L power:GND #PWR01
U 1 1
P 800 2550
F 0 "#PWR01" H 800 2300 50  0001 C CNN
F 1 "GND" H 805 2377 50  0000 C CNN
F 2 "" H 800 2550 50  0001 C CNN
F 3 "" H 800 2550 50  0001 C CNN
	1    800  2550
	1    0    0    -1  
$EndComp
$Comp
L Device:C C20
U 1 1
P 4900 7300
F 0 "C20" H 5015 7346 50  0000 L CNN
F 1 "1u" H 5015 7255 50  0000 L CNN
F 2 "Capacitor_SMD:C_0402_1005Metric" H 4938 7150 50  0001 C CNN
F 3 "~" H 4900 7300 50  0001 C CNN
	1    4900 7300
	1    0    0    -1  
$EndComp
$Comp
L Device:C C23
U 1 1
P 6400 7300
F 0 "C23" H 6515 7346 50  0000 L CNN
F 1 "1u" H 6515 7255 50  0000 L CNN
F 2 "Capacitor_SMD:C_0402_1005Metric" H 6438 7150 50  0001 C CNN
F 3 "~" H 6400 7300 50  0001 C CNN
	1    6400 7300
	1    0    0    -1  
$EndComp
Wire Wire Line
	4900 7100 5350 7100
Wire Wire Line
	4900 7100 4900 7150
Wire Wire Line
	6400 7100 6400 7150
$Comp
L power:GND #PWR010
U 1 1
P 6400 7500
F 0 "#PWR010" H 6400 7250 50  0001 C CNN
F 1 "GND" H 6405 7327 50  0000 C CNN
F 2 "" H 6400 7500 50  0001 C CNN
F 3 "" H 6400 7500 50  0001 C CNN
	1    6400 7500
	1    0    0    -1  
$EndComp
$Comp
L power:GND #PWR07
U 1 1
P 4900 7500
F 0 "#PWR07" H 4900 7250 50  0001 C CNN
F 1 "GND" H 4905 7327 50  0000 C CNN
F 2 "" H 4900 7500 50  0001 C CNN
F 3 "" H 4900 7500 50  0001 C CNN
	1    4900 7500
	1    0    0    -1  
$EndComp
$Comp
L power:GND #PWR08
U 1 1
P 5350 7500
F 0 "#PWR08" H 5350 7250 50  0001 C CNN
F 1 "GND" H 5355 7327 50  0000 C CNN
F 2 "" H 5350 7500 50  0001 C CNN
F 3 "" H 5350 7500 50  0001 C CNN
	1    5350 7500
	1    0    0    -1  
$EndComp
Wire Wire Line
	4900 7450 4900 7500
Wire Wire Line
	5400 7300 5350 7300
Wire Wire Line
	5350 7300 5350 7500
Wire Wire Line
	5350 7200 5350 7100
Connection ~ 5350 7100
Wire Wire Line
	6400 7450 6400 7500
Wire Wire Line
	4900 7100 4800 7100
Wire Wire Line
	4800 7100 4800 6950
Connection ~ 4900 7100
$Comp
L power:+3.3VA #PWR06
U 1 1
P 4800 6950
F 0 "#PWR06" H 4800 6800 50  0001 C CNN
F 1 "+3.3VA" H 4815 7123 50  0000 C CNN
F 2 "" H 4800 6950 50  0001 C CNN
F 3 "" H 4800 6950 50  0001 C CNN
	1    4800 6950
	1    0    0    -1  
$EndComp
Wire Wire Line
	6600 7100 6600 6950
Connection ~ 6400 7100
$Comp
L power:+1V8 #PWR011
U 1 1
P 6600 6950
F 0 "#PWR011" H 6600 6800 50  0001 C CNN
F 1 "+1V8" H 6615 7123 50  0000 C CNN
F 2 "" H 6600 6950 50  0001 C CNN
F 3 "" H 6600 6950 50  0001 C CNN
	1    6600 6950
	1    0    0    -1  
$EndComp
$Comp
L power:+1V8 #PWR03
U 1 1
P 1950 1700
F 0 "#PWR03" H 1950 1550 50  0001 C CNN
F 1 "+1V8" H 1965 1873 50  0000 C CNN
F 2 "" H 1950 1700 50  0001 C CNN
F 3 "" H 1950 1700 50  0001 C CNN
	1    1950 1700
	1    0    0    -1  
$EndComp
$Comp
L Device:C C3
U 1 1
P 2150 1850
F 0 "C3" V 2300 1850 50  0000 C CNN
F 1 "100n" V 2000 1850 50  0000 C CNN
F 2 "Capacitor_SMD:C_0402_1005Metric" H 2188 1700 50  0001 C CNN
F 3 "~" H 2150 1850 50  0001 C CNN
	1    2150 1850
	0    -1   -1   0   
$EndComp
Wire Wire Line
	1950 2200 1900 2200
Wire Wire Line
	2300 1850 2350 1850
Wire Wire Line
	2350 1850 2350 1900
$Comp
L power:GND #PWR05
U 1 1
P 2350 1900
F 0 "#PWR05" H 2350 1650 50  0001 C CNN
F 1 "GND" H 2355 1727 50  0000 C CNN
F 2 "" H 2350 1900 50  0001 C CNN
F 3 "" H 2350 1900 50  0001 C CNN
	1    2350 1900
	1    0    0    -1  
$EndComp
Text Notes 5450 6600 0    100  ~ 0
1V8 LDO\n
Text Notes 1050 1800 0    100  ~ 0
Clock Ref\n
Wire Wire Line
	1950 1700 1950 1850
Wire Wire Line
	1950 1850 2000 1850
Connection ~ 1950 1850
Wire Wire Line
	1950 1850 1950 2200
Wire Wire Line
	3200 3300 2800 3300
Wire Wire Line
	3200 3400 2800 3400
Wire Wire Line
	3200 3500 2800 3500
$Comp
L Device:C C6
U 1 1
P 2650 4550
F 0 "C6" H 2765 4596 50  0000 L CNN
F 1 "1u" H 2765 4505 50  0000 L CNN
F 2 "Capacitor_SMD:C_0402_1005Metric" H 2688 4400 50  0001 C CNN
F 3 "~" H 2650 4550 50  0001 C CNN
	1    2650 4550
	1    0    0    -1  
$EndComp
$Comp
L Device:C C8
U 1 1
P 3000 4550
F 0 "C8" H 3115 4596 50  0000 L CNN
F 1 "1u" H 3115 4505 50  0000 L CNN
F 2 "Capacitor_SMD:C_0402_1005Metric" H 3038 4400 50  0001 C CNN
F 3 "~" H 3000 4550 50  0001 C CNN
	1    3000 4550
	1    0    0    -1  
$EndComp
Wire Wire Line
	6400 7100 6600 7100
Connection ~ 5050 2050
$Comp
L power:GND #PWR0105
U 1 1
P 5050 2150
F 0 "#PWR0105" H 5050 1900 50  0001 C CNN
F 1 "GND" H 5055 1977 50  0000 C CNN
F 2 "" H 5050 2150 50  0001 C CNN
F 3 "" H 5050 2150 50  0001 C CNN
	1    5050 2150
	1    0    0    -1  
$EndComp
Wire Wire Line
	5050 2050 5050 2150
Wire Wire Line
	6250 7100 6400 7100
$Comp
L power:PWR_FLAG #FLG0102
U 1 1
P 1850 7500
F 0 "#FLG0102" H 1850 7575 50  0001 C CNN
F 1 "PWR_FLAG" H 1850 7674 50  0000 C CNN
F 2 "" H 1850 7500 50  0001 C CNN
F 3 "~" H 1850 7500 50  0001 C CNN
	1    1850 7500
	-1   0    0    1   
$EndComp
Connection ~ 1850 7500
Wire Wire Line
	1850 7500 2000 7500
Wire Wire Line
	3800 7100 4050 7100
Wire Wire Line
	2750 7100 3150 7100
$Comp
L Regulator_Linear:AMS1117-3.3 U1
U 1 1
P 1500 7050
F 0 "U1" H 1500 7292 50  0000 C CNN
F 1 "AMS1117-3.3" H 1500 7201 50  0000 C CNN
F 2 "Package_TO_SOT_SMD:SOT-223-3_TabPin2" H 1500 7250 50  0001 C CNN
F 3 "http://www.advanced-monolithic.com/pdf/ds1117.pdf" H 1600 6800 50  0001 C CNN
	1    1500 7050
	1    0    0    -1  
$EndComp
$Comp
L Mechanical:MountingHole_Pad H2
U 1 1
P 9750 6200
F 0 "H2" H 9850 6251 50  0000 L CNN
F 1 "MountingHole" H 9850 6160 50  0000 L CNN
F 2 "MountingHole:MountingHole_3.2mm_M3_Pad_Via" H 9750 6200 50  0001 C CNN
F 3 "~" H 9750 6200 50  0001 C CNN
	1    9750 6200
	1    0    0    -1  
$EndComp
$Comp
L Mechanical:MountingHole_Pad H1
U 1 1
P 9750 5700
F 0 "H1" H 9850 5751 50  0000 L CNN
F 1 "MountingHole" H 9850 5660 50  0000 L CNN
F 2 "MountingHole:MountingHole_3.2mm_M3_Pad_Via" H 9750 5700 50  0001 C CNN
F 3 "~" H 9750 5700 50  0001 C CNN
	1    9750 5700
	1    0    0    -1  
$EndComp
$Comp
L Mechanical:MountingHole_Pad H4
U 1 1
P 10500 6200
F 0 "H4" H 10600 6251 50  0000 L CNN
F 1 "MountingHole" H 10600 6160 50  0000 L CNN
F 2 "MountingHole:MountingHole_3.2mm_M3_Pad_Via" H 10500 6200 50  0001 C CNN
F 3 "~" H 10500 6200 50  0001 C CNN
	1    10500 6200
	1    0    0    -1  
$EndComp
$Comp
L Mechanical:MountingHole_Pad H3
U 1 1
P 10500 5700
F 0 "H3" H 10600 5751 50  0000 L CNN
F 1 "MountingHole" H 10600 5660 50  0000 L CNN
F 2 "MountingHole:MountingHole_3.2mm_M3_Pad_Via" H 10500 5700 50  0001 C CNN
F 3 "~" H 10500 5700 50  0001 C CNN
	1    10500 5700
	1    0    0    -1  
$EndComp
$Comp
L power:GND #PWR0106
U 1 1
P 9750 5800
F 0 "#PWR0106" H 9750 5550 50  0001 C CNN
F 1 "GND" H 9755 5627 50  0000 C CNN
F 2 "" H 9750 5800 50  0001 C CNN
F 3 "" H 9750 5800 50  0001 C CNN
	1    9750 5800
	1    0    0    -1  
$EndComp
$Comp
L power:GND #PWR0107
U 1 1
P 9750 6300
F 0 "#PWR0107" H 9750 6050 50  0001 C CNN
F 1 "GND" H 9755 6127 50  0000 C CNN
F 2 "" H 9750 6300 50  0001 C CNN
F 3 "" H 9750 6300 50  0001 C CNN
	1    9750 6300
	1    0    0    -1  
$EndComp
$Comp
L power:GND #PWR0112
U 1 1
P 10500 5800
F 0 "#PWR0112" H 10500 5550 50  0001 C CNN
F 1 "GND" H 10505 5627 50  0000 C CNN
F 2 "" H 10500 5800 50  0001 C CNN
F 3 "" H 10500 5800 50  0001 C CNN
	1    10500 5800
	1    0    0    -1  
$EndComp
$Comp
L power:GND #PWR0131
U 1 1
P 10500 6300
F 0 "#PWR0131" H 10500 6050 50  0001 C CNN
F 1 "GND" H 10505 6127 50  0000 C CNN
F 2 "" H 10500 6300 50  0001 C CNN
F 3 "" H 10500 6300 50  0001 C CNN
	1    10500 6300
	1    0    0    -1  
$EndComp
$Comp
L Device:C C29
U 1 1
P 9150 3700
F 0 "C29" V 9000 3700 50  0000 C CNN
F 1 "1n" V 9300 3700 50  0000 C CNN
F 2 "Capacitor_SMD:C_0402_1005Metric" H 9188 3550 50  0001 C CNN
F 3 "~" H 9150 3700 50  0001 C CNN
	1    9150 3700
	0    1    1    0   
$EndComp
Wire Wire Line
	8800 3700 9000 3700
Wire Wire Line
	9300 3700 9550 3700
Connection ~ 9550 3700
Wire Wire Line
	9550 3700 9950 3700
Text Label 3000 1400 0    50   ~ 0
3v3_DIG
Text Label 3950 1350 0    50   ~ 0
3v3_PLL
Text Label 4850 1350 0    50   ~ 0
3v3_RF
$Comp
L Connector_Generic:Conn_02x05_Odd_Even J1
U 1 1
P 1400 5850
F 0 "J1" H 1450 6267 50  0000 C CNN
F 1 "Conn_02x05_Odd_Even" H 1450 6176 50  0000 C CNN
F 2 "Connector_PinHeader_2.54mm:PinHeader_2x05_P2.54mm_Vertical" H 1400 5850 50  0001 C CNN
F 3 "~" H 1400 5850 50  0001 C CNN
	1    1400 5850
	1    0    0    -1  
$EndComp
$Comp
L VNA_Symbols:ASTXR-12-19.200MHz XO1
U 1 1
P 1300 2250
F 0 "XO1" H 1400 2525 50  0000 C CNN
F 1 "ASTXR-12-19.200MHz" H 1400 2434 50  0000 C CNN
F 2 "" H 1200 2400 50  0001 C CNN
F 3 "" H 1200 2400 50  0001 C CNN
	1    1300 2250
	1    0    0    -1  
$EndComp
Wire Wire Line
	1900 2400 2100 2400
$Comp
L VNA_Symbols:MAX2871 U?
U 1 1
P 4200 3750
F 0 "U?" H 3450 4750 50  0000 C CNN
F 1 "MAX2871" H 3550 4650 50  0000 C CNN
F 2 "" H 5400 4900 50  0001 L CNN
F 3 "https://componentsearchengine.com/Datasheets/1/MAX2871ETJ+.pdf" H 4650 4650 50  0001 L CNN
	1    4200 3750
	1    0    0    -1  
$EndComp
Wire Wire Line
	5400 7200 5350 7200
Wire Wire Line
	5350 7100 5400 7100
$Comp
L VNA_Symbols:MIC5366-1.8 U?
U 1 1
P 5800 7200
F 0 "U?" H 5825 7565 50  0000 C CNN
F 1 "MIC5366-1.8" H 5825 7474 50  0000 C CNN
F 2 "" H 5600 7500 50  0001 C CNN
F 3 "" H 5600 7500 50  0001 C CNN
	1    5800 7200
	1    0    0    -1  
$EndComp
$EndSCHEMATC
